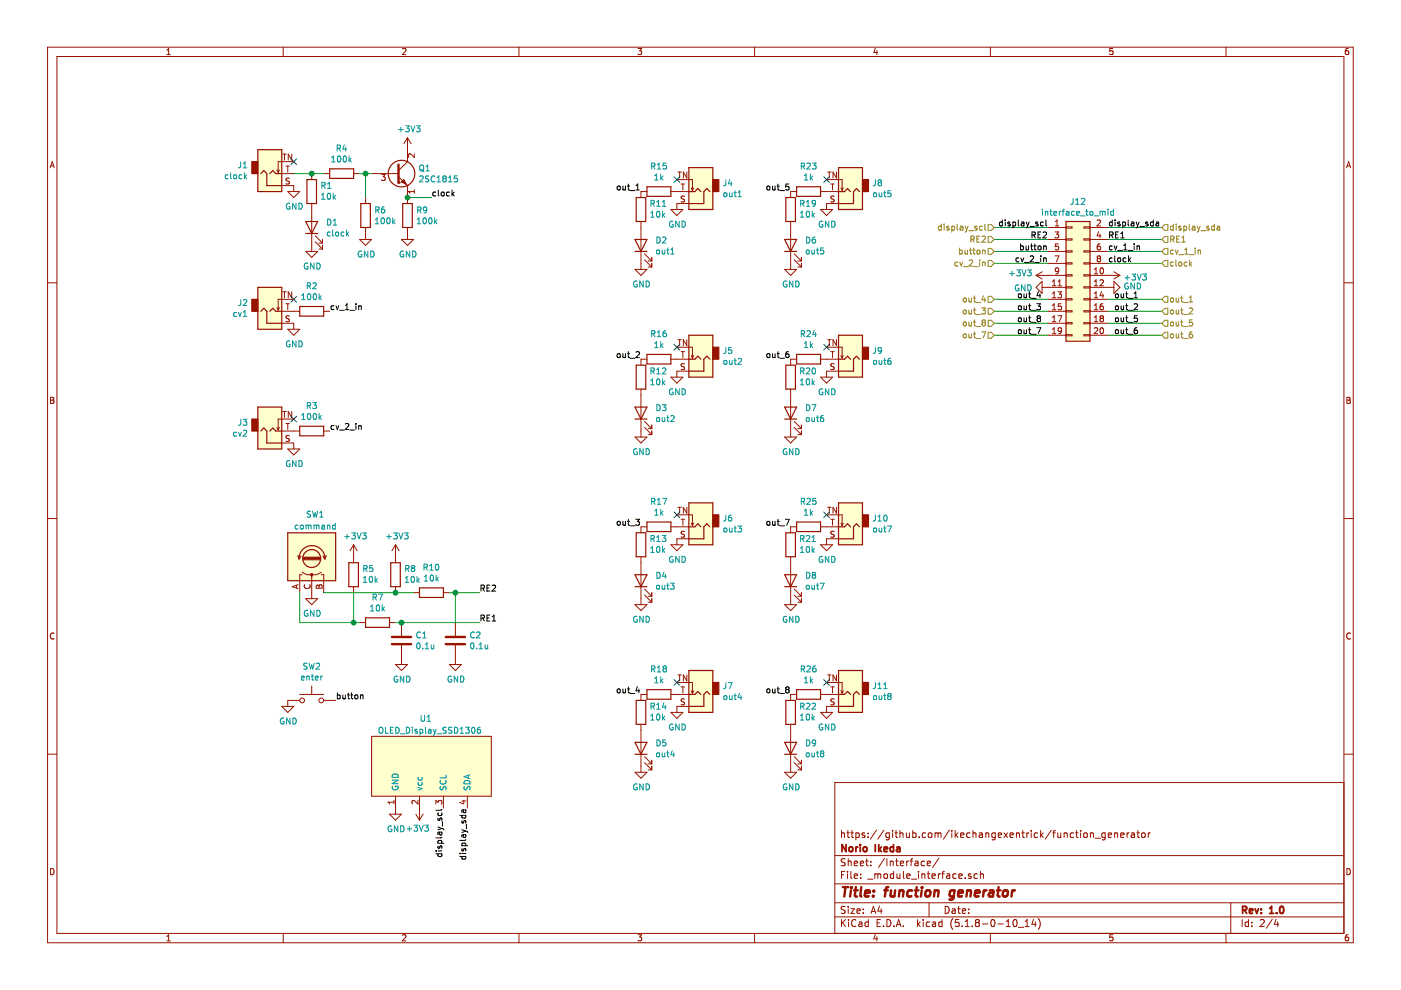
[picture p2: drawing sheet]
EESchema Schematic File Version 4
EELAYER 30 0
EELAYER END
$Descr A4 11693 8268
encoding utf-8
Sheet 2 4
Title "function generator"
Date ""
Rev "1.0"
Comp "Norio Ikeda"
Comment1 "https://github.com/ikechangexentrick/function_generator"
Comment2 ""
Comment3 ""
Comment4 ""
$EndDescr
$Comp
L Connector:AudioJack2_SwitchT J?
U 1 1
P 2250 1450
AR Path="/63FA1048" Ref="J?"  Part="1" 
AR Path="/63F383DE/63FA1048" Ref="J1"  Part="1" 
F 0 "J1" H 2070 1383 50  0000 R CNN
F 1 "clock" H 2070 1474 50  0000 R CNN
F 2 "Attenuverter:mono_jack_3.5mm" H 2250 1450 50  0001 C CNN
F 3 "~" H 2250 1450 50  0001 C CNN
	1    2250 1450
	1    0    0    1   
$EndComp
$Comp
L Connector:AudioJack2_SwitchT J?
U 1 1
P 2250 2600
AR Path="/63FA104E" Ref="J?"  Part="1" 
AR Path="/63F383DE/63FA104E" Ref="J2"  Part="1" 
F 0 "J2" H 2071 2533 50  0000 R CNN
F 1 "cv1" H 2071 2624 50  0000 R CNN
F 2 "Attenuverter:mono_jack_3.5mm" H 2250 2600 50  0001 C CNN
F 3 "~" H 2250 2600 50  0001 C CNN
	1    2250 2600
	1    0    0    1   
$EndComp
$Comp
L Connector:AudioJack2_SwitchT J?
U 1 1
P 2250 3600
AR Path="/63FA1054" Ref="J?"  Part="1" 
AR Path="/63F383DE/63FA1054" Ref="J3"  Part="1" 
F 0 "J3" H 2071 3533 50  0000 R CNN
F 1 "cv2" H 2071 3624 50  0000 R CNN
F 2 "Attenuverter:mono_jack_3.5mm" H 2250 3600 50  0001 C CNN
F 3 "~" H 2250 3600 50  0001 C CNN
	1    2250 3600
	1    0    0    1   
$EndComp
$Comp
L Device:Rotary_Encoder SW?
U 1 1
P 2600 4650
AR Path="/63FA105A" Ref="SW?"  Part="1" 
AR Path="/63F383DE/63FA105A" Ref="SW1"  Part="1" 
F 0 "SW1" V 2950 4700 50  0000 R CNN
F 1 "command" V 2850 4800 50  0000 R CNN
F 2 "Rotary_Encoder:RotaryEncoder_Alps_EC12E_Vertical_H20mm" H 2450 4810 50  0001 C CNN
F 3 "~" H 2600 4910 50  0001 C CNN
	1    2600 4650
	0    -1   -1   0   
$EndComp
$Comp
L Switch:SW_Push SW?
U 1 1
P 2600 5850
AR Path="/63FA1060" Ref="SW?"  Part="1" 
AR Path="/63F383DE/63FA1060" Ref="SW2"  Part="1" 
F 0 "SW2" H 2600 6135 50  0000 C CNN
F 1 "enter" H 2600 6044 50  0000 C CNN
F 2 "Attenuverter:push_button" H 2600 6050 50  0001 C CNN
F 3 "~" H 2600 6050 50  0001 C CNN
	1    2600 5850
	1    0    0    -1  
$EndComp
$Comp
L Device:LED D?
U 1 1
P 2600 1900
AR Path="/63FA1066" Ref="D?"  Part="1" 
AR Path="/63F383DE/63FA1066" Ref="D1"  Part="1" 
F 0 "D1" V 2639 1782 50  0000 R CNN
F 1 "clock" V 2548 1782 50  0000 R CNN
F 2 "LED_THT:LED_D4.0mm" H 2600 1900 50  0001 C CNN
F 3 "~" H 2600 1900 50  0001 C CNN
	1    2600 1900
	0    -1   -1   0   
$EndComp
$Comp
L Transistor_BJT:2SC1815 Q?
U 1 1
P 3300 1450
AR Path="/63FA106C" Ref="Q?"  Part="1" 
AR Path="/63F383DE/63FA106C" Ref="Q1"  Part="1" 
F 0 "Q1" H 3490 1496 50  0000 L CNN
F 1 "2SC1815" H 3490 1405 50  0000 L CNN
F 2 "Package_TO_SOT_THT:TO-92_Inline_Wide" H 3500 1375 50  0001 L CIN
F 3 "https://media.digikey.com/pdf/Data%20Sheets/Toshiba%20PDFs/2SC1815.pdf" H 3300 1450 50  0001 L CNN
	1    3300 1450
	1    0    0    -1  
$EndComp
$Comp
L Device:R R?
U 1 1
P 2600 1600
AR Path="/63FA1072" Ref="R?"  Part="1" 
AR Path="/63F383DE/63FA1072" Ref="R1"  Part="1" 
F 0 "R1" H 2530 1554 50  0000 R CNN
F 1 "10k" H 2530 1645 50  0000 R CNN
F 2 "Resistor_THT:R_Axial_DIN0207_L6.3mm_D2.5mm_P2.54mm_Vertical" V 2530 1600 50  0001 C CNN
F 3 "~" H 2600 1600 50  0001 C CNN
	1    2600 1600
	-1   0    0    1   
$EndComp
$Comp
L power:GND #PWR?
U 1 1
P 2600 2050
AR Path="/63FA1078" Ref="#PWR?"  Part="1" 
AR Path="/63F383DE/63FA1078" Ref="#PWR05"  Part="1" 
F 0 "#PWR05" H 2600 1800 50  0001 C CNN
F 1 "GND" H 2605 1877 50  0000 C CNN
F 2 "" H 2600 2050 50  0001 C CNN
F 3 "" H 2600 2050 50  0001 C CNN
	1    2600 2050
	1    0    0    -1  
$EndComp
$Comp
L power:GND #PWR?
U 1 1
P 2450 1550
AR Path="/63FA107E" Ref="#PWR?"  Part="1" 
AR Path="/63F383DE/63FA107E" Ref="#PWR02"  Part="1" 
F 0 "#PWR02" H 2450 1300 50  0001 C CNN
F 1 "GND" H 2455 1377 50  0000 C CNN
F 2 "" H 2450 1550 50  0001 C CNN
F 3 "" H 2450 1550 50  0001 C CNN
	1    2450 1550
	1    0    0    -1  
$EndComp
Wire Wire Line
	2450 1450 2600 1450
Connection ~ 2600 1450
Wire Wire Line
	2600 1450 2700 1450
$Comp
L Device:R R?
U 1 1
P 2850 1450
AR Path="/63FA1087" Ref="R?"  Part="1" 
AR Path="/63F383DE/63FA1087" Ref="R4"  Part="1" 
F 0 "R4" V 3057 1450 50  0000 C CNN
F 1 "100k" V 2966 1450 50  0000 C CNN
F 2 "Resistor_THT:R_Axial_DIN0207_L6.3mm_D2.5mm_P2.54mm_Vertical" V 2780 1450 50  0001 C CNN
F 3 "~" H 2850 1450 50  0001 C CNN
	1    2850 1450
	0    -1   -1   0   
$EndComp
$Comp
L Device:R R?
U 1 1
P 3050 1800
AR Path="/63FA108D" Ref="R?"  Part="1" 
AR Path="/63F383DE/63FA108D" Ref="R6"  Part="1" 
F 0 "R6" H 3120 1846 50  0000 L CNN
F 1 "100k" H 3120 1755 50  0000 L CNN
F 2 "Resistor_THT:R_Axial_DIN0207_L6.3mm_D2.5mm_P2.54mm_Vertical" V 2980 1800 50  0001 C CNN
F 3 "~" H 3050 1800 50  0001 C CNN
	1    3050 1800
	1    0    0    -1  
$EndComp
$Comp
L power:GND #PWR?
U 1 1
P 3050 1950
AR Path="/63FA1093" Ref="#PWR?"  Part="1" 
AR Path="/63F383DE/63FA1093" Ref="#PWR08"  Part="1" 
F 0 "#PWR08" H 3050 1700 50  0001 C CNN
F 1 "GND" H 3055 1777 50  0000 C CNN
F 2 "" H 3050 1950 50  0001 C CNN
F 3 "" H 3050 1950 50  0001 C CNN
	1    3050 1950
	1    0    0    -1  
$EndComp
$Comp
L power:+3V3 #PWR?
U 1 1
P 3400 1250
AR Path="/63FA1099" Ref="#PWR?"  Part="1" 
AR Path="/63F383DE/63FA1099" Ref="#PWR012"  Part="1" 
F 0 "#PWR012" H 3400 1100 50  0001 C CNN
F 1 "+3V3" H 3415 1423 50  0000 C CNN
F 2 "" H 3400 1250 50  0001 C CNN
F 3 "" H 3400 1250 50  0001 C CNN
	1    3400 1250
	1    0    0    -1  
$EndComp
$Comp
L Device:R R?
U 1 1
P 3400 1800
AR Path="/63FA109F" Ref="R?"  Part="1" 
AR Path="/63F383DE/63FA109F" Ref="R9"  Part="1" 
F 0 "R9" H 3470 1846 50  0000 L CNN
F 1 "100k" H 3470 1755 50  0000 L CNN
F 2 "Resistor_THT:R_Axial_DIN0207_L6.3mm_D2.5mm_P2.54mm_Vertical" V 3330 1800 50  0001 C CNN
F 3 "~" H 3400 1800 50  0001 C CNN
	1    3400 1800
	1    0    0    -1  
$EndComp
$Comp
L power:GND #PWR?
U 1 1
P 3400 1950
AR Path="/63FA10A5" Ref="#PWR?"  Part="1" 
AR Path="/63F383DE/63FA10A5" Ref="#PWR013"  Part="1" 
F 0 "#PWR013" H 3400 1700 50  0001 C CNN
F 1 "GND" H 3405 1777 50  0000 C CNN
F 2 "" H 3400 1950 50  0001 C CNN
F 3 "" H 3400 1950 50  0001 C CNN
	1    3400 1950
	1    0    0    -1  
$EndComp
Wire Wire Line
	3000 1450 3050 1450
Wire Wire Line
	3050 1650 3050 1450
Connection ~ 3050 1450
Wire Wire Line
	3050 1450 3100 1450
Wire Wire Line
	3400 1650 3600 1650
Connection ~ 3400 1650
Text Label 3600 1650 0    50   ~ 0
clock
$Comp
L power:GND #PWR?
U 1 1
P 2450 3700
AR Path="/63FA10B2" Ref="#PWR?"  Part="1" 
AR Path="/63F383DE/63FA10B2" Ref="#PWR04"  Part="1" 
F 0 "#PWR04" H 2450 3450 50  0001 C CNN
F 1 "GND" H 2455 3527 50  0000 C CNN
F 2 "" H 2450 3700 50  0001 C CNN
F 3 "" H 2450 3700 50  0001 C CNN
	1    2450 3700
	1    0    0    -1  
$EndComp
$Comp
L power:GND #PWR?
U 1 1
P 2450 2700
AR Path="/63FA10B8" Ref="#PWR?"  Part="1" 
AR Path="/63F383DE/63FA10B8" Ref="#PWR03"  Part="1" 
F 0 "#PWR03" H 2450 2450 50  0001 C CNN
F 1 "GND" H 2455 2527 50  0000 C CNN
F 2 "" H 2450 2700 50  0001 C CNN
F 3 "" H 2450 2700 50  0001 C CNN
	1    2450 2700
	1    0    0    -1  
$EndComp
$Comp
L Device:R R?
U 1 1
P 2600 2600
AR Path="/63FA10BE" Ref="R?"  Part="1" 
AR Path="/63F383DE/63FA10BE" Ref="R2"  Part="1" 
F 0 "R2" V 2807 2600 50  0000 C CNN
F 1 "100k" V 2716 2600 50  0000 C CNN
F 2 "Resistor_THT:R_Axial_DIN0207_L6.3mm_D2.5mm_P2.54mm_Vertical" V 2530 2600 50  0001 C CNN
F 3 "~" H 2600 2600 50  0001 C CNN
	1    2600 2600
	0    -1   -1   0   
$EndComp
$Comp
L Device:R R?
U 1 1
P 2600 3600
AR Path="/63FA10C4" Ref="R?"  Part="1" 
AR Path="/63F383DE/63FA10C4" Ref="R3"  Part="1" 
F 0 "R3" V 2807 3600 50  0000 C CNN
F 1 "100k" V 2716 3600 50  0000 C CNN
F 2 "Resistor_THT:R_Axial_DIN0207_L6.3mm_D2.5mm_P2.54mm_Vertical" V 2530 3600 50  0001 C CNN
F 3 "~" H 2600 3600 50  0001 C CNN
	1    2600 3600
	0    -1   -1   0   
$EndComp
NoConn ~ 2450 1350
NoConn ~ 2450 2500
NoConn ~ 2450 3500
$Comp
L Device:R R?
U 1 1
P 2950 4800
AR Path="/63FA10CD" Ref="R?"  Part="1" 
AR Path="/63F383DE/63FA10CD" Ref="R5"  Part="1" 
F 0 "R5" H 2880 4754 50  0000 R CNN
F 1 "10k" H 2880 4845 50  0000 R CNN
F 2 "Resistor_THT:R_Axial_DIN0207_L6.3mm_D2.5mm_P2.54mm_Vertical" V 2880 4800 50  0001 C CNN
F 3 "~" H 2950 4800 50  0001 C CNN
	1    2950 4800
	-1   0    0    1   
$EndComp
$Comp
L Device:R R?
U 1 1
P 3300 4800
AR Path="/63FA10D3" Ref="R?"  Part="1" 
AR Path="/63F383DE/63FA10D3" Ref="R8"  Part="1" 
F 0 "R8" H 3230 4754 50  0000 R CNN
F 1 "10k" H 3230 4845 50  0000 R CNN
F 2 "Resistor_THT:R_Axial_DIN0207_L6.3mm_D2.5mm_P2.54mm_Vertical" V 3230 4800 50  0001 C CNN
F 3 "~" H 3300 4800 50  0001 C CNN
	1    3300 4800
	-1   0    0    1   
$EndComp
$Comp
L power:+3V3 #PWR?
U 1 1
P 2950 4650
AR Path="/63FA10D9" Ref="#PWR?"  Part="1" 
AR Path="/63F383DE/63FA10D9" Ref="#PWR07"  Part="1" 
F 0 "#PWR07" H 2950 4500 50  0001 C CNN
F 1 "+3V3" H 2965 4823 50  0000 C CNN
F 2 "" H 2950 4650 50  0001 C CNN
F 3 "" H 2950 4650 50  0001 C CNN
	1    2950 4650
	1    0    0    -1  
$EndComp
$Comp
L power:+3V3 #PWR?
U 1 1
P 3300 4650
AR Path="/63FA10DF" Ref="#PWR?"  Part="1" 
AR Path="/63F383DE/63FA10DF" Ref="#PWR09"  Part="1" 
F 0 "#PWR09" H 3300 4500 50  0001 C CNN
F 1 "+3V3" H 3315 4823 50  0000 C CNN
F 2 "" H 3300 4650 50  0001 C CNN
F 3 "" H 3300 4650 50  0001 C CNN
	1    3300 4650
	1    0    0    -1  
$EndComp
$Comp
L Device:R R?
U 1 1
P 3600 4950
AR Path="/63FA10E5" Ref="R?"  Part="1" 
AR Path="/63F383DE/63FA10E5" Ref="R10"  Part="1" 
F 0 "R10" V 3807 4950 50  0000 C CNN
F 1 "10k" V 3716 4950 50  0000 C CNN
F 2 "Resistor_THT:R_Axial_DIN0207_L6.3mm_D2.5mm_P2.54mm_Vertical" V 3530 4950 50  0001 C CNN
F 3 "~" H 3600 4950 50  0001 C CNN
	1    3600 4950
	0    -1   -1   0   
$EndComp
$Comp
L Device:R R?
U 1 1
P 3150 5200
AR Path="/63FA10EB" Ref="R?"  Part="1" 
AR Path="/63F383DE/63FA10EB" Ref="R7"  Part="1" 
F 0 "R7" V 3357 5200 50  0000 C CNN
F 1 "10k" V 3266 5200 50  0000 C CNN
F 2 "Resistor_THT:R_Axial_DIN0207_L6.3mm_D2.5mm_P2.54mm_Vertical" V 3080 5200 50  0001 C CNN
F 3 "~" H 3150 5200 50  0001 C CNN
	1    3150 5200
	0    -1   -1   0   
$EndComp
$Comp
L Device:C C?
U 1 1
P 3350 5350
AR Path="/63FA10F1" Ref="C?"  Part="1" 
AR Path="/63F383DE/63FA10F1" Ref="C1"  Part="1" 
F 0 "C1" H 3465 5396 50  0000 L CNN
F 1 "0.1u" H 3465 5305 50  0000 L CNN
F 2 "Attenuverter:C_Axial_L4.8mm_D2.0mm_P2.54mm_Horizontal" H 3388 5200 50  0001 C CNN
F 3 "~" H 3350 5350 50  0001 C CNN
	1    3350 5350
	1    0    0    -1  
$EndComp
$Comp
L Device:C C?
U 1 1
P 3800 5350
AR Path="/63FA10F7" Ref="C?"  Part="1" 
AR Path="/63F383DE/63FA10F7" Ref="C2"  Part="1" 
F 0 "C2" H 3915 5396 50  0000 L CNN
F 1 "0.1u" H 3915 5305 50  0000 L CNN
F 2 "Attenuverter:C_Axial_L4.8mm_D2.0mm_P2.54mm_Horizontal" H 3838 5200 50  0001 C CNN
F 3 "~" H 3800 5350 50  0001 C CNN
	1    3800 5350
	1    0    0    -1  
$EndComp
$Comp
L power:GND #PWR?
U 1 1
P 3800 5500
AR Path="/63FA10FD" Ref="#PWR?"  Part="1" 
AR Path="/63F383DE/63FA10FD" Ref="#PWR015"  Part="1" 
F 0 "#PWR015" H 3800 5250 50  0001 C CNN
F 1 "GND" H 3805 5327 50  0000 C CNN
F 2 "" H 3800 5500 50  0001 C CNN
F 3 "" H 3800 5500 50  0001 C CNN
	1    3800 5500
	1    0    0    -1  
$EndComp
$Comp
L power:GND #PWR?
U 1 1
P 3350 5500
AR Path="/63FA1103" Ref="#PWR?"  Part="1" 
AR Path="/63F383DE/63FA1103" Ref="#PWR011"  Part="1" 
F 0 "#PWR011" H 3350 5250 50  0001 C CNN
F 1 "GND" H 3355 5327 50  0000 C CNN
F 2 "" H 3350 5500 50  0001 C CNN
F 3 "" H 3350 5500 50  0001 C CNN
	1    3350 5500
	1    0    0    -1  
$EndComp
Connection ~ 3300 4950
Wire Wire Line
	3300 4950 3450 4950
$Comp
L power:GND #PWR?
U 1 1
P 2600 4950
AR Path="/63FA110B" Ref="#PWR?"  Part="1" 
AR Path="/63F383DE/63FA110B" Ref="#PWR06"  Part="1" 
F 0 "#PWR06" H 2600 4700 50  0001 C CNN
F 1 "GND" H 2605 4777 50  0000 C CNN
F 2 "" H 2600 4950 50  0001 C CNN
F 3 "" H 2600 4950 50  0001 C CNN
	1    2600 4950
	1    0    0    -1  
$EndComp
Wire Wire Line
	2950 4950 2950 5200
Wire Wire Line
	2950 5200 3000 5200
Wire Wire Line
	2950 5200 2500 5200
Wire Wire Line
	2500 5200 2500 4950
Connection ~ 2950 5200
Wire Wire Line
	2700 4950 3300 4950
Wire Wire Line
	3750 4950 3800 4950
Wire Wire Line
	3300 5200 3350 5200
Connection ~ 3350 5200
Wire Wire Line
	3800 4950 3800 5200
Connection ~ 3800 4950
Wire Wire Line
	3800 4950 4000 4950
Wire Wire Line
	3350 5200 4000 5200
Text Label 4000 5200 0    50   ~ 0
RE1
Text Label 4000 4950 0    50   ~ 0
RE2
$Comp
L power:GND #PWR?
U 1 1
P 2400 5850
AR Path="/63FA1120" Ref="#PWR?"  Part="1" 
AR Path="/63F383DE/63FA1120" Ref="#PWR01"  Part="1" 
F 0 "#PWR01" H 2400 5600 50  0001 C CNN
F 1 "GND" H 2405 5677 50  0000 C CNN
F 2 "" H 2400 5850 50  0001 C CNN
F 3 "" H 2400 5850 50  0001 C CNN
	1    2400 5850
	1    0    0    -1  
$EndComp
Text Label 2800 5850 0    50   ~ 0
button
$Comp
L Arduino_compatible:OLED_Display_SSD1306 U?
U 1 1
P 3600 6300
AR Path="/63FA1127" Ref="U?"  Part="1" 
AR Path="/63F383DE/63FA1127" Ref="U1"  Part="1" 
F 0 "U1" H 3500 6600 50  0000 L CNN
F 1 "OLED_Display_SSD1306" H 3150 6500 50  0000 L CNN
F 2 "Attenuverter:aki_OLED_0.96in" H 3600 6300 50  0001 C CNN
F 3 "" H 3600 6300 50  0001 C CNN
	1    3600 6300
	1    0    0    -1  
$EndComp
$Comp
L power:+3V3 #PWR?
U 1 1
P 3500 6750
AR Path="/63FA112D" Ref="#PWR?"  Part="1" 
AR Path="/63F383DE/63FA112D" Ref="#PWR014"  Part="1" 
F 0 "#PWR014" H 3500 6600 50  0001 C CNN
F 1 "+3V3" H 3515 6923 50  0000 C CNN
F 2 "" H 3500 6750 50  0001 C CNN
F 3 "" H 3500 6750 50  0001 C CNN
	1    3500 6750
	-1   0    0    1   
$EndComp
$Comp
L power:GND #PWR?
U 1 1
P 3300 6750
AR Path="/63FA1133" Ref="#PWR?"  Part="1" 
AR Path="/63F383DE/63FA1133" Ref="#PWR010"  Part="1" 
F 0 "#PWR010" H 3300 6500 50  0001 C CNN
F 1 "GND" H 3305 6577 50  0000 C CNN
F 2 "" H 3300 6750 50  0001 C CNN
F 3 "" H 3300 6750 50  0001 C CNN
	1    3300 6750
	1    0    0    -1  
$EndComp
Text Label 3700 6750 3    50   ~ 0
display_scl
Text Label 3900 6750 3    50   ~ 0
display_sda
Text Label 2750 2600 0    50   ~ 0
cv_1_in
Text Label 2750 3600 0    50   ~ 0
cv_2_in
$Comp
L Connector:AudioJack2_SwitchT J?
U 1 1
P 5850 1600
AR Path="/63FB5D6C" Ref="J?"  Part="1" 
AR Path="/63F383DE/63FB5D6C" Ref="J4"  Part="1" 
F 0 "J4" H 5670 1533 50  0000 R CNN
F 1 "out1" H 5670 1624 50  0000 R CNN
F 2 "Attenuverter:mono_jack_3.5mm" H 5850 1600 50  0001 C CNN
F 3 "~" H 5850 1600 50  0001 C CNN
	1    5850 1600
	-1   0    0    1   
$EndComp
$Comp
L Device:R R?
U 1 1
P 5500 1600
AR Path="/63FB5D72" Ref="R?"  Part="1" 
AR Path="/63F383DE/63FB5D72" Ref="R15"  Part="1" 
F 0 "R15" V 5707 1600 50  0000 C CNN
F 1 "1k" V 5616 1600 50  0000 C CNN
F 2 "Resistor_THT:R_Axial_DIN0207_L6.3mm_D2.5mm_P2.54mm_Vertical" V 5430 1600 50  0001 C CNN
F 3 "~" H 5500 1600 50  0001 C CNN
	1    5500 1600
	0    1    -1   0   
$EndComp
$Comp
L power:GND #PWR?
U 1 1
P 5650 1700
AR Path="/63FB5D78" Ref="#PWR?"  Part="1" 
AR Path="/63F383DE/63FB5D78" Ref="#PWR020"  Part="1" 
F 0 "#PWR020" H 5650 1450 50  0001 C CNN
F 1 "GND" H 5655 1527 50  0000 C CNN
F 2 "" H 5650 1700 50  0001 C CNN
F 3 "" H 5650 1700 50  0001 C CNN
	1    5650 1700
	1    0    0    -1  
$EndComp
Text Label 5350 1600 2    50   ~ 0
out_1
$Comp
L Connector:AudioJack2_SwitchT J?
U 1 1
P 5850 3000
AR Path="/63FB5D7F" Ref="J?"  Part="1" 
AR Path="/63F383DE/63FB5D7F" Ref="J5"  Part="1" 
F 0 "J5" H 5670 2933 50  0000 R CNN
F 1 "out2" H 5670 3024 50  0000 R CNN
F 2 "Attenuverter:mono_jack_3.5mm" H 5850 3000 50  0001 C CNN
F 3 "~" H 5850 3000 50  0001 C CNN
	1    5850 3000
	-1   0    0    1   
$EndComp
$Comp
L Device:R R?
U 1 1
P 5500 3000
AR Path="/63FB5D85" Ref="R?"  Part="1" 
AR Path="/63F383DE/63FB5D85" Ref="R16"  Part="1" 
F 0 "R16" V 5707 3000 50  0000 C CNN
F 1 "1k" V 5616 3000 50  0000 C CNN
F 2 "Resistor_THT:R_Axial_DIN0207_L6.3mm_D2.5mm_P2.54mm_Vertical" V 5430 3000 50  0001 C CNN
F 3 "~" H 5500 3000 50  0001 C CNN
	1    5500 3000
	0    1    -1   0   
$EndComp
$Comp
L power:GND #PWR?
U 1 1
P 5650 3100
AR Path="/63FB5D8B" Ref="#PWR?"  Part="1" 
AR Path="/63F383DE/63FB5D8B" Ref="#PWR021"  Part="1" 
F 0 "#PWR021" H 5650 2850 50  0001 C CNN
F 1 "GND" H 5655 2927 50  0000 C CNN
F 2 "" H 5650 3100 50  0001 C CNN
F 3 "" H 5650 3100 50  0001 C CNN
	1    5650 3100
	1    0    0    -1  
$EndComp
Text Label 5350 3000 2    50   ~ 0
out_2
$Comp
L Connector:AudioJack2_SwitchT J?
U 1 1
P 5850 4400
AR Path="/63FB5D92" Ref="J?"  Part="1" 
AR Path="/63F383DE/63FB5D92" Ref="J6"  Part="1" 
F 0 "J6" H 5670 4333 50  0000 R CNN
F 1 "out3" H 5670 4424 50  0000 R CNN
F 2 "Attenuverter:mono_jack_3.5mm" H 5850 4400 50  0001 C CNN
F 3 "~" H 5850 4400 50  0001 C CNN
	1    5850 4400
	-1   0    0    1   
$EndComp
$Comp
L Device:R R?
U 1 1
P 5500 4400
AR Path="/63FB5D98" Ref="R?"  Part="1" 
AR Path="/63F383DE/63FB5D98" Ref="R17"  Part="1" 
F 0 "R17" V 5707 4400 50  0000 C CNN
F 1 "1k" V 5616 4400 50  0000 C CNN
F 2 "Resistor_THT:R_Axial_DIN0207_L6.3mm_D2.5mm_P2.54mm_Vertical" V 5430 4400 50  0001 C CNN
F 3 "~" H 5500 4400 50  0001 C CNN
	1    5500 4400
	0    1    -1   0   
$EndComp
$Comp
L power:GND #PWR?
U 1 1
P 5650 4500
AR Path="/63FB5D9E" Ref="#PWR?"  Part="1" 
AR Path="/63F383DE/63FB5D9E" Ref="#PWR022"  Part="1" 
F 0 "#PWR022" H 5650 4250 50  0001 C CNN
F 1 "GND" H 5655 4327 50  0000 C CNN
F 2 "" H 5650 4500 50  0001 C CNN
F 3 "" H 5650 4500 50  0001 C CNN
	1    5650 4500
	1    0    0    -1  
$EndComp
Text Label 5350 4400 2    50   ~ 0
out_3
$Comp
L Connector:AudioJack2_SwitchT J?
U 1 1
P 5850 5800
AR Path="/63FB5DA5" Ref="J?"  Part="1" 
AR Path="/63F383DE/63FB5DA5" Ref="J7"  Part="1" 
F 0 "J7" H 5670 5733 50  0000 R CNN
F 1 "out4" H 5670 5824 50  0000 R CNN
F 2 "Attenuverter:mono_jack_3.5mm" H 5850 5800 50  0001 C CNN
F 3 "~" H 5850 5800 50  0001 C CNN
	1    5850 5800
	-1   0    0    1   
$EndComp
$Comp
L Device:R R?
U 1 1
P 5500 5800
AR Path="/63FB5DAB" Ref="R?"  Part="1" 
AR Path="/63F383DE/63FB5DAB" Ref="R18"  Part="1" 
F 0 "R18" V 5707 5800 50  0000 C CNN
F 1 "1k" V 5616 5800 50  0000 C CNN
F 2 "Resistor_THT:R_Axial_DIN0207_L6.3mm_D2.5mm_P2.54mm_Vertical" V 5430 5800 50  0001 C CNN
F 3 "~" H 5500 5800 50  0001 C CNN
	1    5500 5800
	0    1    -1   0   
$EndComp
$Comp
L power:GND #PWR?
U 1 1
P 5650 5900
AR Path="/63FB5DB1" Ref="#PWR?"  Part="1" 
AR Path="/63F383DE/63FB5DB1" Ref="#PWR023"  Part="1" 
F 0 "#PWR023" H 5650 5650 50  0001 C CNN
F 1 "GND" H 5655 5727 50  0000 C CNN
F 2 "" H 5650 5900 50  0001 C CNN
F 3 "" H 5650 5900 50  0001 C CNN
	1    5650 5900
	1    0    0    -1  
$EndComp
Text Label 5350 5800 2    50   ~ 0
out_4
$Comp
L Device:LED D?
U 1 1
P 5350 2050
AR Path="/63FB5DB8" Ref="D?"  Part="1" 
AR Path="/63F383DE/63FB5DB8" Ref="D2"  Part="1" 
F 0 "D2" V 5389 1932 50  0000 R CNN
F 1 "out1" V 5298 1932 50  0000 R CNN
F 2 "LED_THT:LED_D4.0mm" H 5350 2050 50  0001 C CNN
F 3 "~" H 5350 2050 50  0001 C CNN
	1    5350 2050
	0    -1   -1   0   
$EndComp
$Comp
L Device:R R?
U 1 1
P 5350 1750
AR Path="/63FB5DBE" Ref="R?"  Part="1" 
AR Path="/63F383DE/63FB5DBE" Ref="R11"  Part="1" 
F 0 "R11" H 5280 1704 50  0000 R CNN
F 1 "10k" H 5280 1795 50  0000 R CNN
F 2 "Resistor_THT:R_Axial_DIN0207_L6.3mm_D2.5mm_P2.54mm_Vertical" V 5280 1750 50  0001 C CNN
F 3 "~" H 5350 1750 50  0001 C CNN
	1    5350 1750
	-1   0    0    1   
$EndComp
$Comp
L power:GND #PWR?
U 1 1
P 5350 2200
AR Path="/63FB5DC4" Ref="#PWR?"  Part="1" 
AR Path="/63F383DE/63FB5DC4" Ref="#PWR016"  Part="1" 
F 0 "#PWR016" H 5350 1950 50  0001 C CNN
F 1 "GND" H 5355 2027 50  0000 C CNN
F 2 "" H 5350 2200 50  0001 C CNN
F 3 "" H 5350 2200 50  0001 C CNN
	1    5350 2200
	1    0    0    -1  
$EndComp
$Comp
L Device:LED D?
U 1 1
P 5350 3450
AR Path="/63FB5DCA" Ref="D?"  Part="1" 
AR Path="/63F383DE/63FB5DCA" Ref="D3"  Part="1" 
F 0 "D3" V 5389 3332 50  0000 R CNN
F 1 "out2" V 5298 3332 50  0000 R CNN
F 2 "LED_THT:LED_D4.0mm" H 5350 3450 50  0001 C CNN
F 3 "~" H 5350 3450 50  0001 C CNN
	1    5350 3450
	0    -1   -1   0   
$EndComp
$Comp
L Device:R R?
U 1 1
P 5350 3150
AR Path="/63FB5DD0" Ref="R?"  Part="1" 
AR Path="/63F383DE/63FB5DD0" Ref="R12"  Part="1" 
F 0 "R12" H 5280 3104 50  0000 R CNN
F 1 "10k" H 5280 3195 50  0000 R CNN
F 2 "Resistor_THT:R_Axial_DIN0207_L6.3mm_D2.5mm_P2.54mm_Vertical" V 5280 3150 50  0001 C CNN
F 3 "~" H 5350 3150 50  0001 C CNN
	1    5350 3150
	-1   0    0    1   
$EndComp
$Comp
L power:GND #PWR?
U 1 1
P 5350 3600
AR Path="/63FB5DD6" Ref="#PWR?"  Part="1" 
AR Path="/63F383DE/63FB5DD6" Ref="#PWR017"  Part="1" 
F 0 "#PWR017" H 5350 3350 50  0001 C CNN
F 1 "GND" H 5355 3427 50  0000 C CNN
F 2 "" H 5350 3600 50  0001 C CNN
F 3 "" H 5350 3600 50  0001 C CNN
	1    5350 3600
	1    0    0    -1  
$EndComp
$Comp
L Device:LED D?
U 1 1
P 5350 4850
AR Path="/63FB5DDC" Ref="D?"  Part="1" 
AR Path="/63F383DE/63FB5DDC" Ref="D4"  Part="1" 
F 0 "D4" V 5389 4732 50  0000 R CNN
F 1 "out3" V 5298 4732 50  0000 R CNN
F 2 "LED_THT:LED_D4.0mm" H 5350 4850 50  0001 C CNN
F 3 "~" H 5350 4850 50  0001 C CNN
	1    5350 4850
	0    -1   -1   0   
$EndComp
$Comp
L Device:R R?
U 1 1
P 5350 4550
AR Path="/63FB5DE2" Ref="R?"  Part="1" 
AR Path="/63F383DE/63FB5DE2" Ref="R13"  Part="1" 
F 0 "R13" H 5280 4504 50  0000 R CNN
F 1 "10k" H 5280 4595 50  0000 R CNN
F 2 "Resistor_THT:R_Axial_DIN0207_L6.3mm_D2.5mm_P2.54mm_Vertical" V 5280 4550 50  0001 C CNN
F 3 "~" H 5350 4550 50  0001 C CNN
	1    5350 4550
	-1   0    0    1   
$EndComp
$Comp
L power:GND #PWR?
U 1 1
P 5350 5000
AR Path="/63FB5DE8" Ref="#PWR?"  Part="1" 
AR Path="/63F383DE/63FB5DE8" Ref="#PWR018"  Part="1" 
F 0 "#PWR018" H 5350 4750 50  0001 C CNN
F 1 "GND" H 5355 4827 50  0000 C CNN
F 2 "" H 5350 5000 50  0001 C CNN
F 3 "" H 5350 5000 50  0001 C CNN
	1    5350 5000
	1    0    0    -1  
$EndComp
$Comp
L Device:LED D?
U 1 1
P 5350 6250
AR Path="/63FB5DEE" Ref="D?"  Part="1" 
AR Path="/63F383DE/63FB5DEE" Ref="D5"  Part="1" 
F 0 "D5" V 5389 6132 50  0000 R CNN
F 1 "out4" V 5298 6132 50  0000 R CNN
F 2 "LED_THT:LED_D4.0mm" H 5350 6250 50  0001 C CNN
F 3 "~" H 5350 6250 50  0001 C CNN
	1    5350 6250
	0    -1   -1   0   
$EndComp
$Comp
L Device:R R?
U 1 1
P 5350 5950
AR Path="/63FB5DF4" Ref="R?"  Part="1" 
AR Path="/63F383DE/63FB5DF4" Ref="R14"  Part="1" 
F 0 "R14" H 5280 5904 50  0000 R CNN
F 1 "10k" H 5280 5995 50  0000 R CNN
F 2 "Resistor_THT:R_Axial_DIN0207_L6.3mm_D2.5mm_P2.54mm_Vertical" V 5280 5950 50  0001 C CNN
F 3 "~" H 5350 5950 50  0001 C CNN
	1    5350 5950
	-1   0    0    1   
$EndComp
$Comp
L power:GND #PWR?
U 1 1
P 5350 6400
AR Path="/63FB5DFA" Ref="#PWR?"  Part="1" 
AR Path="/63F383DE/63FB5DFA" Ref="#PWR019"  Part="1" 
F 0 "#PWR019" H 5350 6150 50  0001 C CNN
F 1 "GND" H 5355 6227 50  0000 C CNN
F 2 "" H 5350 6400 50  0001 C CNN
F 3 "" H 5350 6400 50  0001 C CNN
	1    5350 6400
	1    0    0    -1  
$EndComp
NoConn ~ 5650 1500
NoConn ~ 5650 2900
NoConn ~ 5650 4300
NoConn ~ 5650 5700
$Comp
L Connector:AudioJack2_SwitchT J?
U 1 1
P 7100 1600
AR Path="/63FCC7B9" Ref="J?"  Part="1" 
AR Path="/63F383DE/63FCC7B9" Ref="J8"  Part="1" 
F 0 "J8" H 6920 1533 50  0000 R CNN
F 1 "out5" H 6920 1624 50  0000 R CNN
F 2 "Attenuverter:mono_jack_3.5mm" H 7100 1600 50  0001 C CNN
F 3 "~" H 7100 1600 50  0001 C CNN
	1    7100 1600
	-1   0    0    1   
$EndComp
$Comp
L Device:R R?
U 1 1
P 6750 1600
AR Path="/63FCC7BF" Ref="R?"  Part="1" 
AR Path="/63F383DE/63FCC7BF" Ref="R23"  Part="1" 
F 0 "R23" V 6957 1600 50  0000 C CNN
F 1 "1k" V 6866 1600 50  0000 C CNN
F 2 "Resistor_THT:R_Axial_DIN0207_L6.3mm_D2.5mm_P2.54mm_Vertical" V 6680 1600 50  0001 C CNN
F 3 "~" H 6750 1600 50  0001 C CNN
	1    6750 1600
	0    1    -1   0   
$EndComp
$Comp
L power:GND #PWR?
U 1 1
P 6900 1700
AR Path="/63FCC7C5" Ref="#PWR?"  Part="1" 
AR Path="/63F383DE/63FCC7C5" Ref="#PWR028"  Part="1" 
F 0 "#PWR028" H 6900 1450 50  0001 C CNN
F 1 "GND" H 6905 1527 50  0000 C CNN
F 2 "" H 6900 1700 50  0001 C CNN
F 3 "" H 6900 1700 50  0001 C CNN
	1    6900 1700
	1    0    0    -1  
$EndComp
Text Label 6600 1600 2    50   ~ 0
out_5
$Comp
L Connector:AudioJack2_SwitchT J?
U 1 1
P 7100 3000
AR Path="/63FCC7CC" Ref="J?"  Part="1" 
AR Path="/63F383DE/63FCC7CC" Ref="J9"  Part="1" 
F 0 "J9" H 6920 2933 50  0000 R CNN
F 1 "out6" H 6920 3024 50  0000 R CNN
F 2 "Attenuverter:mono_jack_3.5mm" H 7100 3000 50  0001 C CNN
F 3 "~" H 7100 3000 50  0001 C CNN
	1    7100 3000
	-1   0    0    1   
$EndComp
$Comp
L Device:R R?
U 1 1
P 6750 3000
AR Path="/63FCC7D2" Ref="R?"  Part="1" 
AR Path="/63F383DE/63FCC7D2" Ref="R24"  Part="1" 
F 0 "R24" V 6957 3000 50  0000 C CNN
F 1 "1k" V 6866 3000 50  0000 C CNN
F 2 "Resistor_THT:R_Axial_DIN0207_L6.3mm_D2.5mm_P2.54mm_Vertical" V 6680 3000 50  0001 C CNN
F 3 "~" H 6750 3000 50  0001 C CNN
	1    6750 3000
	0    1    -1   0   
$EndComp
$Comp
L power:GND #PWR?
U 1 1
P 6900 3100
AR Path="/63FCC7D8" Ref="#PWR?"  Part="1" 
AR Path="/63F383DE/63FCC7D8" Ref="#PWR029"  Part="1" 
F 0 "#PWR029" H 6900 2850 50  0001 C CNN
F 1 "GND" H 6905 2927 50  0000 C CNN
F 2 "" H 6900 3100 50  0001 C CNN
F 3 "" H 6900 3100 50  0001 C CNN
	1    6900 3100
	1    0    0    -1  
$EndComp
Text Label 6600 3000 2    50   ~ 0
out_6
$Comp
L Connector:AudioJack2_SwitchT J?
U 1 1
P 7100 4400
AR Path="/63FCC7DF" Ref="J?"  Part="1" 
AR Path="/63F383DE/63FCC7DF" Ref="J10"  Part="1" 
F 0 "J10" H 6920 4333 50  0000 R CNN
F 1 "out7" H 6920 4424 50  0000 R CNN
F 2 "Attenuverter:mono_jack_3.5mm" H 7100 4400 50  0001 C CNN
F 3 "~" H 7100 4400 50  0001 C CNN
	1    7100 4400
	-1   0    0    1   
$EndComp
$Comp
L Device:R R?
U 1 1
P 6750 4400
AR Path="/63FCC7E5" Ref="R?"  Part="1" 
AR Path="/63F383DE/63FCC7E5" Ref="R25"  Part="1" 
F 0 "R25" V 6957 4400 50  0000 C CNN
F 1 "1k" V 6866 4400 50  0000 C CNN
F 2 "Resistor_THT:R_Axial_DIN0207_L6.3mm_D2.5mm_P2.54mm_Vertical" V 6680 4400 50  0001 C CNN
F 3 "~" H 6750 4400 50  0001 C CNN
	1    6750 4400
	0    1    -1   0   
$EndComp
$Comp
L power:GND #PWR?
U 1 1
P 6900 4500
AR Path="/63FCC7EB" Ref="#PWR?"  Part="1" 
AR Path="/63F383DE/63FCC7EB" Ref="#PWR030"  Part="1" 
F 0 "#PWR030" H 6900 4250 50  0001 C CNN
F 1 "GND" H 6905 4327 50  0000 C CNN
F 2 "" H 6900 4500 50  0001 C CNN
F 3 "" H 6900 4500 50  0001 C CNN
	1    6900 4500
	1    0    0    -1  
$EndComp
Text Label 6600 4400 2    50   ~ 0
out_7
$Comp
L Connector:AudioJack2_SwitchT J?
U 1 1
P 7100 5800
AR Path="/63FCC7F2" Ref="J?"  Part="1" 
AR Path="/63F383DE/63FCC7F2" Ref="J11"  Part="1" 
F 0 "J11" H 6920 5733 50  0000 R CNN
F 1 "out8" H 6920 5824 50  0000 R CNN
F 2 "Attenuverter:mono_jack_3.5mm" H 7100 5800 50  0001 C CNN
F 3 "~" H 7100 5800 50  0001 C CNN
	1    7100 5800
	-1   0    0    1   
$EndComp
$Comp
L Device:R R?
U 1 1
P 6750 5800
AR Path="/63FCC7F8" Ref="R?"  Part="1" 
AR Path="/63F383DE/63FCC7F8" Ref="R26"  Part="1" 
F 0 "R26" V 6957 5800 50  0000 C CNN
F 1 "1k" V 6866 5800 50  0000 C CNN
F 2 "Resistor_THT:R_Axial_DIN0207_L6.3mm_D2.5mm_P2.54mm_Vertical" V 6680 5800 50  0001 C CNN
F 3 "~" H 6750 5800 50  0001 C CNN
	1    6750 5800
	0    1    -1   0   
$EndComp
$Comp
L power:GND #PWR?
U 1 1
P 6900 5900
AR Path="/63FCC7FE" Ref="#PWR?"  Part="1" 
AR Path="/63F383DE/63FCC7FE" Ref="#PWR031"  Part="1" 
F 0 "#PWR031" H 6900 5650 50  0001 C CNN
F 1 "GND" H 6905 5727 50  0000 C CNN
F 2 "" H 6900 5900 50  0001 C CNN
F 3 "" H 6900 5900 50  0001 C CNN
	1    6900 5900
	1    0    0    -1  
$EndComp
Text Label 6600 5800 2    50   ~ 0
out_8
$Comp
L Device:LED D?
U 1 1
P 6600 2050
AR Path="/63FCC805" Ref="D?"  Part="1" 
AR Path="/63F383DE/63FCC805" Ref="D6"  Part="1" 
F 0 "D6" V 6639 1932 50  0000 R CNN
F 1 "out5" V 6548 1932 50  0000 R CNN
F 2 "LED_THT:LED_D4.0mm" H 6600 2050 50  0001 C CNN
F 3 "~" H 6600 2050 50  0001 C CNN
	1    6600 2050
	0    -1   -1   0   
$EndComp
$Comp
L Device:R R?
U 1 1
P 6600 1750
AR Path="/63FCC80B" Ref="R?"  Part="1" 
AR Path="/63F383DE/63FCC80B" Ref="R19"  Part="1" 
F 0 "R19" H 6530 1704 50  0000 R CNN
F 1 "10k" H 6530 1795 50  0000 R CNN
F 2 "Resistor_THT:R_Axial_DIN0207_L6.3mm_D2.5mm_P2.54mm_Vertical" V 6530 1750 50  0001 C CNN
F 3 "~" H 6600 1750 50  0001 C CNN
	1    6600 1750
	-1   0    0    1   
$EndComp
$Comp
L power:GND #PWR?
U 1 1
P 6600 2200
AR Path="/63FCC811" Ref="#PWR?"  Part="1" 
AR Path="/63F383DE/63FCC811" Ref="#PWR024"  Part="1" 
F 0 "#PWR024" H 6600 1950 50  0001 C CNN
F 1 "GND" H 6605 2027 50  0000 C CNN
F 2 "" H 6600 2200 50  0001 C CNN
F 3 "" H 6600 2200 50  0001 C CNN
	1    6600 2200
	1    0    0    -1  
$EndComp
$Comp
L Device:LED D?
U 1 1
P 6600 3450
AR Path="/63FCC817" Ref="D?"  Part="1" 
AR Path="/63F383DE/63FCC817" Ref="D7"  Part="1" 
F 0 "D7" V 6639 3332 50  0000 R CNN
F 1 "out6" V 6548 3332 50  0000 R CNN
F 2 "LED_THT:LED_D4.0mm" H 6600 3450 50  0001 C CNN
F 3 "~" H 6600 3450 50  0001 C CNN
	1    6600 3450
	0    -1   -1   0   
$EndComp
$Comp
L Device:R R?
U 1 1
P 6600 3150
AR Path="/63FCC81D" Ref="R?"  Part="1" 
AR Path="/63F383DE/63FCC81D" Ref="R20"  Part="1" 
F 0 "R20" H 6530 3104 50  0000 R CNN
F 1 "10k" H 6530 3195 50  0000 R CNN
F 2 "Resistor_THT:R_Axial_DIN0207_L6.3mm_D2.5mm_P2.54mm_Vertical" V 6530 3150 50  0001 C CNN
F 3 "~" H 6600 3150 50  0001 C CNN
	1    6600 3150
	-1   0    0    1   
$EndComp
$Comp
L power:GND #PWR?
U 1 1
P 6600 3600
AR Path="/63FCC823" Ref="#PWR?"  Part="1" 
AR Path="/63F383DE/63FCC823" Ref="#PWR025"  Part="1" 
F 0 "#PWR025" H 6600 3350 50  0001 C CNN
F 1 "GND" H 6605 3427 50  0000 C CNN
F 2 "" H 6600 3600 50  0001 C CNN
F 3 "" H 6600 3600 50  0001 C CNN
	1    6600 3600
	1    0    0    -1  
$EndComp
$Comp
L Device:LED D?
U 1 1
P 6600 4850
AR Path="/63FCC829" Ref="D?"  Part="1" 
AR Path="/63F383DE/63FCC829" Ref="D8"  Part="1" 
F 0 "D8" V 6639 4732 50  0000 R CNN
F 1 "out7" V 6548 4732 50  0000 R CNN
F 2 "LED_THT:LED_D4.0mm" H 6600 4850 50  0001 C CNN
F 3 "~" H 6600 4850 50  0001 C CNN
	1    6600 4850
	0    -1   -1   0   
$EndComp
$Comp
L Device:R R?
U 1 1
P 6600 4550
AR Path="/63FCC82F" Ref="R?"  Part="1" 
AR Path="/63F383DE/63FCC82F" Ref="R21"  Part="1" 
F 0 "R21" H 6530 4504 50  0000 R CNN
F 1 "10k" H 6530 4595 50  0000 R CNN
F 2 "Resistor_THT:R_Axial_DIN0207_L6.3mm_D2.5mm_P2.54mm_Vertical" V 6530 4550 50  0001 C CNN
F 3 "~" H 6600 4550 50  0001 C CNN
	1    6600 4550
	-1   0    0    1   
$EndComp
$Comp
L power:GND #PWR?
U 1 1
P 6600 5000
AR Path="/63FCC835" Ref="#PWR?"  Part="1" 
AR Path="/63F383DE/63FCC835" Ref="#PWR026"  Part="1" 
F 0 "#PWR026" H 6600 4750 50  0001 C CNN
F 1 "GND" H 6605 4827 50  0000 C CNN
F 2 "" H 6600 5000 50  0001 C CNN
F 3 "" H 6600 5000 50  0001 C CNN
	1    6600 5000
	1    0    0    -1  
$EndComp
$Comp
L Device:LED D?
U 1 1
P 6600 6250
AR Path="/63FCC83B" Ref="D?"  Part="1" 
AR Path="/63F383DE/63FCC83B" Ref="D9"  Part="1" 
F 0 "D9" V 6639 6132 50  0000 R CNN
F 1 "out8" V 6548 6132 50  0000 R CNN
F 2 "LED_THT:LED_D4.0mm" H 6600 6250 50  0001 C CNN
F 3 "~" H 6600 6250 50  0001 C CNN
	1    6600 6250
	0    -1   -1   0   
$EndComp
$Comp
L Device:R R?
U 1 1
P 6600 5950
AR Path="/63FCC841" Ref="R?"  Part="1" 
AR Path="/63F383DE/63FCC841" Ref="R22"  Part="1" 
F 0 "R22" H 6530 5904 50  0000 R CNN
F 1 "10k" H 6530 5995 50  0000 R CNN
F 2 "Resistor_THT:R_Axial_DIN0207_L6.3mm_D2.5mm_P2.54mm_Vertical" V 6530 5950 50  0001 C CNN
F 3 "~" H 6600 5950 50  0001 C CNN
	1    6600 5950
	-1   0    0    1   
$EndComp
$Comp
L power:GND #PWR?
U 1 1
P 6600 6400
AR Path="/63FCC847" Ref="#PWR?"  Part="1" 
AR Path="/63F383DE/63FCC847" Ref="#PWR027"  Part="1" 
F 0 "#PWR027" H 6600 6150 50  0001 C CNN
F 1 "GND" H 6605 6227 50  0000 C CNN
F 2 "" H 6600 6400 50  0001 C CNN
F 3 "" H 6600 6400 50  0001 C CNN
	1    6600 6400
	1    0    0    -1  
$EndComp
NoConn ~ 6900 5700
NoConn ~ 6900 4300
NoConn ~ 6900 2900
NoConn ~ 6900 1500
$Comp
L Connector_Generic:Conn_02x10_Odd_Even J12
U 1 1
P 8950 2300
F 0 "J12" H 9000 2917 50  0000 C CNN
F 1 "interface_to_mid" H 9000 2826 50  0000 C CNN
F 2 "Connector_PinSocket_2.54mm:PinSocket_2x10_P2.54mm_Vertical" H 8950 2300 50  0001 C CNN
F 3 "~" H 8950 2300 50  0001 C CNN
	1    8950 2300
	1    0    0    -1  
$EndComp
Text Label 9300 2500 0    50   ~ 0
out_1
Text Label 9300 2600 0    50   ~ 0
out_2
Text Label 8700 2600 2    50   ~ 0
out_3
Text Label 8700 2500 2    50   ~ 0
out_4
Text Label 9300 2700 0    50   ~ 0
out_5
Text Label 9300 2800 0    50   ~ 0
out_6
Text Label 8700 2800 2    50   ~ 0
out_7
Text Label 8700 2700 2    50   ~ 0
out_8
Text Label 9250 1900 0    50   ~ 0
display_sda
Text Label 8750 1900 2    50   ~ 0
display_scl
Text Label 9250 2200 0    50   ~ 0
clock
Text Label 9250 2100 0    50   ~ 0
cv_1_in
Text Label 8750 2200 2    50   ~ 0
cv_2_in
Text Label 9250 2000 0    50   ~ 0
RE1
Text Label 8750 2000 2    50   ~ 0
RE2
Text Label 8750 2100 2    50   ~ 0
button
$Comp
L power:GND #PWR?
U 1 1
P 8750 2400
AR Path="/641415B0" Ref="#PWR?"  Part="1" 
AR Path="/63F383DE/641415B0" Ref="#PWR033"  Part="1" 
F 0 "#PWR033" H 8750 2150 50  0001 C CNN
F 1 "GND" V 8755 2272 50  0000 R CNN
F 2 "" H 8750 2400 50  0001 C CNN
F 3 "" H 8750 2400 50  0001 C CNN
	1    8750 2400
	0    1    1    0   
$EndComp
$Comp
L power:GND #PWR?
U 1 1
P 9250 2400
AR Path="/64141CAE" Ref="#PWR?"  Part="1" 
AR Path="/63F383DE/64141CAE" Ref="#PWR035"  Part="1" 
F 0 "#PWR035" H 9250 2150 50  0001 C CNN
F 1 "GND" V 9255 2272 50  0000 R CNN
F 2 "" H 9250 2400 50  0001 C CNN
F 3 "" H 9250 2400 50  0001 C CNN
	1    9250 2400
	0    -1   -1   0   
$EndComp
$Comp
L power:+3V3 #PWR?
U 1 1
P 9250 2300
AR Path="/64142240" Ref="#PWR?"  Part="1" 
AR Path="/63F383DE/64142240" Ref="#PWR034"  Part="1" 
F 0 "#PWR034" H 9250 2150 50  0001 C CNN
F 1 "+3V3" V 9265 2428 50  0000 L CNN
F 2 "" H 9250 2300 50  0001 C CNN
F 3 "" H 9250 2300 50  0001 C CNN
	1    9250 2300
	0    1    1    0   
$EndComp
$Comp
L power:+3V3 #PWR?
U 1 1
P 8750 2300
AR Path="/64142F95" Ref="#PWR?"  Part="1" 
AR Path="/63F383DE/64142F95" Ref="#PWR032"  Part="1" 
F 0 "#PWR032" H 8750 2150 50  0001 C CNN
F 1 "+3V3" V 8765 2428 50  0000 L CNN
F 2 "" H 8750 2300 50  0001 C CNN
F 3 "" H 8750 2300 50  0001 C CNN
	1    8750 2300
	0    -1   -1   0   
$EndComp
Text HLabel 9700 1900 2    50   Input ~ 0
display_sda
Text HLabel 8300 2200 0    50   Input ~ 0
cv_2_in
Text HLabel 9700 2100 2    50   Input ~ 0
cv_1_in
Text HLabel 9700 2200 2    50   Input ~ 0
clock
Text HLabel 9700 2500 2    50   Input ~ 0
out_1
Text HLabel 9700 2600 2    50   Input ~ 0
out_2
Text HLabel 8300 2600 0    50   Input ~ 0
out_3
Text HLabel 8300 2500 0    50   Input ~ 0
out_4
Text HLabel 8300 1900 0    50   Input ~ 0
display_scl
Text HLabel 9700 2000 2    50   Input ~ 0
RE1
Text HLabel 8300 2000 0    50   Input ~ 0
RE2
Text HLabel 8300 2100 0    50   Input ~ 0
button
Text HLabel 8300 2700 0    50   Input ~ 0
out_8
Text HLabel 8300 2800 0    50   Input ~ 0
out_7
Text HLabel 9700 2800 2    50   Input ~ 0
out_6
Text HLabel 9700 2700 2    50   Input ~ 0
out_5
Wire Wire Line
	9700 1900 9250 1900
Wire Wire Line
	9250 2000 9700 2000
Wire Wire Line
	9700 2100 9250 2100
Wire Wire Line
	9250 2200 9700 2200
Wire Wire Line
	9250 2500 9700 2500
Wire Wire Line
	9250 2600 9700 2600
Wire Wire Line
	9250 2700 9700 2700
Wire Wire Line
	9250 2800 9700 2800
Wire Wire Line
	8750 2800 8300 2800
Wire Wire Line
	8300 2700 8750 2700
Wire Wire Line
	8300 2600 8750 2600
Wire Wire Line
	8300 2500 8750 2500
Wire Wire Line
	8300 2200 8750 2200
Wire Wire Line
	8300 2100 8750 2100
Wire Wire Line
	8300 2000 8750 2000
Wire Wire Line
	8300 1900 8750 1900
$EndSCHEMATC
